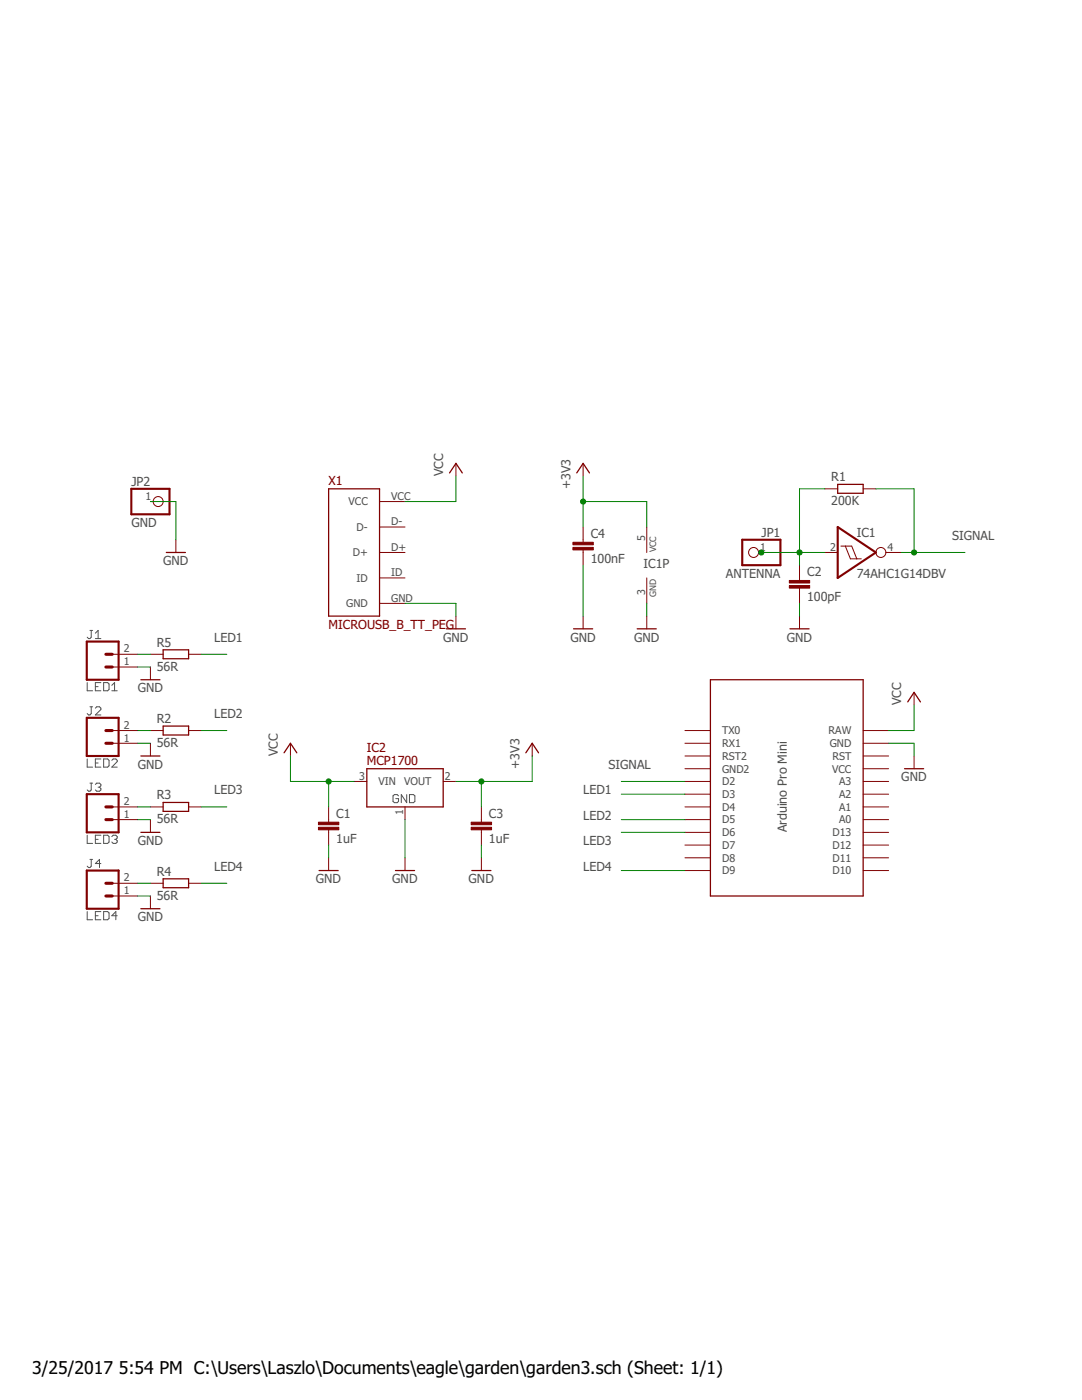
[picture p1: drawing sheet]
<svg xmlns="http://www.w3.org/2000/svg" width="216mm" height="279mm" viewBox="0 0 216 279" stroke-linecap="round" stroke-linejoin="round" font-family="sans-serif">
<g fill="none" stroke="#505050" stroke-width=".2">
<path d="M17.4 136.2v1.7h1.1M17.9 125.8h.6M18.2 125.8v1.4l-.3 .2h-.2l-.3-.2M19 137h.6M19 127.4h1.1M19 126.4l.6-.6v1.6M20.1 136.2h-1.1v1.7h1.1M20.7 136.2h.8l.3 .3v1.1l-.3 .3h-.8zM22.3 137.9h1.1M22.3 136.8l.6-.6v1.7M17.4 151.5v1.6h1.1M17.9 141.1h.6"/>
<path d="M17.9 156.3h.6M18.2 141.1v1.3l-.3 .3h-.2l-.3-.3M18.2 156.3v1.3l-.3 .3h-.2l-.3-.3M19 152.3h.6M19 141.3l.3-.2h.6l.2 .2v.3l-1.1 1.1h1.1M19 156.5l.3-.2h.6l.2 .2v.3l-.2 .3M19.6 157.1h.3M19.9 157.1l.2 .3v.2l-.2 .3h-.6l-.3-.3M20.1 151.5h-1.1v1.6h1.1M20.7 151.5h.8l.3 .2v1.1l-.3 .3h-.8zM22.3 151.7l.3-.2h.5l.3 .2v.3l-1.1 1.1h1.1M79.5 158.8l-.3-.2h-.5l-.3 .2v1.1l.3 .3h.5l.3-.3v-.5h-.5"/>
<path d="M81.2 158.6v1.6l-1.1-1.6v1.6M81.7 158.6h.8l.3 .2v1.1l-.3 .3h-.8zM17.4 166.7v1.6h1.1M17.9 171.5h.6M18.2 171.5v1.4l-.3 .2h-.2l-.3-.2M19 167.5h.6M20.1 166.7h-1.1v1.6h1.1M20.1 172.3h-1.1l.9-.8v1.6M20.7 166.7h.8l.3 .3v1l-.3 .3h-.8zM22.3 167l.3-.3h.5l.3 .3v.2l-.3 .3M22.9 167.5h.2M23.1 167.5l.3 .3v.2l-.3 .3h-.5l-.3-.3"/>
<path d="M17.4 181.9v1.7h1.1M19 182.8h.6M20.1 181.9h-1.1v1.7h1.1M20.7 181.9h.8l.3 .3v1.1l-.3 .3h-.8zM23.4 182.8h-1.1l.8-.9v1.7"/>
</g>
<g fill="none" stroke="#800000" stroke-width=".2">
<path d="M91 92.5v2.5M116.4 92.5v2.5M164.6 97.6h2.6M172.2 97.6h2.6M30 100.1h.6M35.1 107.7v2.6M75.7 110.3h5.1M75.7 100.1h5.1M75.7 105.2h5.1M75.7 115.3h5.1M116.4 105.2v3M116.4 109.7v3.1"/>
<path d="M129.1 105.2v5.1M129.1 115.3v5.1M151.4 110.3h.5M159.5 112.8v3M159.5 117.4v3M164.6 110.3h2.6M167.8 109h2.1l1.1 2.5M168.7 109l1 2.5h2.2M176.7 110.3h3.2M22.4 130.6h5.1M22.4 133.1h5.1M30 133.1v2.6"/>
<path d="M30 130.6h2.6M37.6 130.6h2.6M75.7 120.4h5.1M91 123v2.5M116.4 123v2.5M129.1 123v2.5M159.5 123v2.5M182.4 138.2v2.5M22.4 145.8h5.1M22.4 148.3h5.1M30 145.8h2.6M30 148.3v2.6"/>
<path d="M37.6 145.8h2.6M58 148.3v2.6M70.7 156h2.5M88.4 156h2.6M106.2 148.3v2.6M136.7 156h5.1M136.7 145.8h5.1M136.7 148.3h5.1M136.7 150.9h5.1M136.7 153.4h5.1M136.7 158.5h5.1M172.2 156h5.1"/>
<path d="M172.2 145.8h5.1M172.2 148.3h5.1M172.2 150.9h5.1M172.2 153.4h5.1M172.2 158.5h5.1M182.4 150.9v2.5M22.4 161h5.1M22.4 163.6h5.1M22.4 176.3h5.1M22.4 178.8h5.1M30 161h2.6M30 163.6v2.5"/>
<path d="M30 178.8v2.6M30 176.3h2.6M37.6 161h2.6M37.6 176.3h2.6M65.6 161v3.1M65.6 165.6v3.1M65.6 171.2v2.5M80.8 161v2.6M80.8 171.2v2.5M96.1 161v3.1M96.1 165.6v3.1M96.1 171.2v2.5"/>
<path d="M136.7 161h5.1M136.7 163.6h5.1M136.7 166.1h5.1M136.7 168.7h5.1M136.7 171.2h5.1M136.7 173.7h5.1M172.2 161h5.1M172.2 163.6h5.1M172.2 166.1h5.1M172.2 168.7h5.1M172.2 171.2h5.1M172.2 173.7h5.1"/>
<circle cx="31.6" cy="100.1" r=".99"/>
<circle cx="150.4" cy="110.3" r=".99"/>
<circle cx="175.8" cy="110.3" r=".99"/>
</g>
<g fill="#800000" stroke="#800000" stroke-width=".2">
<path d="M63.5 165.1h4.1v.5h-4.1z"/>
<path d="M63.5 164.1h4.1v.5h-4.1z"/>
<path d="M157.5 116.9h4.1v.5h-4.1z"/>
<path d="M157.5 115.8h4.1v.6h-4.1z"/>
<path d="M94 165.1h4.1v.5h-4.1z"/>
<path d="M94 164.1h4.1v.5h-4.1z"/>
<path d="M114.3 109.2h4.1v.5h-4.1z"/>
<path d="M114.3 108.2h4.1v.5h-4.1z"/>
</g>
<path d="M26.2 97.6h7.6v5h-7.6zM148.1 107.7h7.6v5.1h-7.6zM167.2 105.2l7.6 5.1-7.6 5zM17.3 128h6.4v7.7h-6.4zM17.3 143.3h6.4v7.6h-6.4zM17.3 158.5h6.4v7.6h-6.4zM17.3 173.7h6.4v7.7h-6.4z" fill="none" stroke="#800000" stroke-width=".42"/>
<g fill="none" stroke="#800000" stroke-width=".25">
<path d="M65.6 97.6h10.1v25.4h-10.1zM89.7 94.4l1.3-1.9 1.2 1.9M115.1 94.4l1.3-1.9 1.2 1.9M167.2 96.7h5v1.7h-5zM33.2 110.3h3.8M28.1 135.7h3.8M32.6 129.7h5v1.8h-5zM89.1 125.5h3.8M114.4 125.5h3.9M127.1 125.5h3.9M141.8 135.7h30.4v43.1h-30.4zM157.6 125.5h3.8"/>
<path d="M28.1 150.9h3.8M32.6 144.9h5v1.8h-5zM56.7 150.2l1.3-1.9 1.2 1.9M73.2 153.4h15.2v7.6h-15.2zM104.9 150.2l1.3-1.9 1.3 1.9M180.5 153.4h3.8M181.1 140.1l1.3-1.9 1.3 1.9M28.1 166.1h3.8M32.6 160.1h5v1.8h-5zM32.6 175.4h5v1.8h-5zM63.7 173.7h3.8M78.9 173.7h3.8"/>
<path d="M94.1 173.7h3.9M28.1 181.4h3.8"/>
</g>
<path d="M21.1 130.6h1.3M21.1 133.1h1.3M21.1 145.8h1.3M21.1 148.3h1.3M21.1 161h1.3M21.1 163.6h1.3M21.1 176.3h1.3M21.1 178.8h1.3" fill="none" stroke="#800000" stroke-width=".61"/>
<g fill="none" stroke="#008000" stroke-width=".2">
<path d="M91 95v5.1h-10.2M116.4 95v10.2M164.6 97.6h-5.1v15.2M174.8 97.6h7.6v12.7M30 100.1h5.1v7.6M116.4 100.1h12.7v5.1M116.4 112.8v10.2M151.9 110.3h12.7M179.9 110.3h12.7M27.5 133.1h2.5M27.5 130.6h2.5M40.2 130.6h5.1"/>
<path d="M80.8 120.4h10.2v2.6M129.1 120.4v2.6M159.5 120.4v2.6M27.5 148.3h2.5M27.5 145.8h2.5M40.2 145.8h5.1M58 150.9v5.1h12.7M65.6 156v5M96.1 156v5M106.2 150.9v5.1h-15.2M124 156h12.7M124 158.5h12.7"/>
<path d="M177.3 148.3h5.1v2.6M182.4 140.7v5.1h-5.1M27.5 163.6h2.5M27.5 178.8h2.5M27.5 161h2.5M27.5 176.3h2.5M40.2 161h5.1M40.2 176.3h5.1M65.6 168.7v2.5M80.8 163.6v7.6M96.1 168.7v2.5M124 163.6h12.7"/>
<path d="M124 166.1h12.7M124 173.7h12.7"/>
</g>
<g fill="#008000" stroke="#008000" stroke-width=".2">
<circle cx="159.5" cy="110.3" r=".51"/>
<circle cx="151.9" cy="110.3" r=".51"/>
<circle cx="182.4" cy="110.3" r=".51"/>
<circle cx="65.6" cy="156" r=".51"/>
<circle cx="96.1" cy="156" r=".51"/>
<circle cx="116.4" cy="100.1" r=".51"/>
</g>
<g font-size="3.5">
<text x="6.4" y="274.2">3/25/2017</text>
<text x="23.7" y="274.2">5:54 PM C:\Users\Laszlo\Documents\eagle\garden\garden3.sch (Sheet: 1/1)</text>
</g>
<g font-size="2.5" fill="#505050">
<text x="88.4" y="95" transform="rotate(-90 88.4 95)">VCC</text>
<text x="26.2" y="96.9">JP2</text>
<text x="113.8" y="97.6" transform="rotate(-90 113.8 97.6)">+3V3</text>
<text x="165.9" y="100.9">200K</text>
<text x="165.9" y="96.1">R1</text>
<text x="26.2" y="105.2">GND</text>
<text x="117.9" y="107.3">C4</text>
<text x="152" y="107.1">JP1</text>
<text x="171" y="107.1">IC1</text>
<text x="190" y="107.7">SIGNAL</text>
<text x="32.6" y="112.8">GND</text>
<text x="117.9" y="112.4">100nF</text>
<text x="128.4" y="113.4">IC1P</text>
<text x="144.8" y="115.3">ANTENNA</text>
<text x="161.1" y="115">C2</text>
<text x="171" y="115.3">74AHC1G14DBV</text>
<text x="161.1" y="120">100pF</text>
<text x="31.3" y="129.1">R5</text>
<text x="42.7" y="128">LED1</text>
<text x="88.4" y="128">GND</text>
<text x="113.8" y="128">GND</text>
<text x="126.5" y="128">GND</text>
<text x="157" y="128">GND</text>
<text x="31.3" y="133.9">56R</text>
<text x="27.5" y="138.2">GND</text>
<text x="42.7" y="143.3">LED2</text>
<text x="179.8" y="140.7" transform="rotate(-90 179.8 140.7)">VCC</text>
<text x="31.3" y="149.1">56R</text>
<text x="31.3" y="144.3">R2</text>
<text x="27.5" y="153.4">GND</text>
<text x="55.4" y="150.9" transform="rotate(-90 55.4 150.9)">VCC</text>
<text x="103.7" y="153.4" transform="rotate(-90 103.7 153.4)">+3V3</text>
<text x="121.4" y="153.4">SIGNAL</text>
<text x="179.8" y="156">GND</text>
<text x="31.3" y="159.5">R3</text>
<text x="42.7" y="158.5">LED3</text>
<text x="116.4" y="158.5">LED1</text>
<text x="31.3" y="164.3">56R</text>
<text x="67.1" y="163.2">C1</text>
<text x="97.6" y="163.2">C3</text>
<text x="116.4" y="163.6">LED2</text>
<text x="157" y="166.1" transform="rotate(-90 157 166.1)">Arduino Pro Mini</text>
<text x="27.5" y="168.7">GND</text>
<text x="42.7" y="173.7">LED4</text>
<text x="67.1" y="168.3">1uF</text>
<text x="97.6" y="168.3">1uF</text>
<text x="116.4" y="168.7">LED3</text>
<text x="116.4" y="173.7">LED4</text>
<text x="31.3" y="179.6">56R</text>
<text x="31.3" y="174.8">R4</text>
<text x="63" y="176.3">GND</text>
<text x="78.3" y="176.3">GND</text>
<text x="93.5" y="176.3">GND</text>
<text x="27.5" y="183.9">GND</text>
</g>
<g font-size="2.5" fill="#800000">
<text x="65.6" y="96.8">X1</text>
<text x="65.6" y="125.5">MICROUSB_B_TT_PEG</text>
<text x="73.2" y="150.1">IC2</text>
<text x="73.2" y="152.7">MCP1700</text>
</g>
<g font-size="2.1" fill="#505050">
<text x="29.1" y="99.7">1</text>
<text x="69.5" y="100.9">VCC</text>
<text x="78.1" y="99.7">VCC</text>
<text x="71.2" y="105.9">D-</text>
<text x="78.1" y="104.8">D-</text>
<text x="128.7" y="107.9" transform="rotate(-90 128.7 107.9)">5</text>
<text x="70.4" y="111">D+</text>
<text x="78.1" y="109.9">D+</text>
<text x="151.7" y="109.9">1</text>
<text x="165.6" y="109.9">2</text>
<text x="177.1" y="109.9">4</text>
<text x="71.1" y="116.1">ID</text>
<text x="78.1" y="115">ID</text>
<text x="128.7" y="118.8" transform="rotate(-90 128.7 118.8)">3</text>
<text x="69.1" y="121.2">GND</text>
<text x="78.1" y="120.1">GND</text>
<text x="24.7" y="130.2">2</text>
<text x="24.7" y="132.8">1</text>
<text x="24.7" y="148">1</text>
<text x="24.7" y="145.4">2</text>
<text x="144.1" y="146.6">TX0</text>
<text x="144.1" y="149.1">RX1</text>
<text x="165.3" y="146.6">RAW</text>
<text x="165.6" y="149.1">GND</text>
<text x="71.7" y="155.6">3</text>
<text x="88.8" y="155.6">2</text>
<text x="144.1" y="151.6">RST2</text>
<text x="144.1" y="154.2">GND2</text>
<text x="166" y="154.2">VCC</text>
<text x="166.1" y="151.6">RST</text>
<text x="24.7" y="160.7">2</text>
<text x="75.5" y="156.7">VIN</text>
<text x="80.7" y="156.7">VOUT</text>
<text x="144.1" y="156.7">D2</text>
<text x="144.1" y="159.3">D3</text>
<text x="144.1" y="161.8">D4</text>
<text x="167.4" y="156.7">A3</text>
<text x="167.4" y="159.3">A2</text>
<text x="167.4" y="161.8">A1</text>
<text x="24.7" y="163.2">1</text>
<text x="80.5" y="162.6" transform="rotate(-90 80.5 162.6)">1</text>
<text x="144.1" y="164.3">D5</text>
<text x="144.1" y="166.9">D6</text>
<text x="166.1" y="166.9">D13</text>
<text x="167.4" y="164.3">A0</text>
<text x="144.1" y="169.4">D7</text>
<text x="144.1" y="172">D8</text>
<text x="166.1" y="169.4">D12</text>
<text x="166.1" y="172">D11</text>
<text x="24.7" y="178.5">1</text>
<text x="24.7" y="175.9">2</text>
<text x="144.1" y="174.5">D9</text>
<text x="166.1" y="174.5">D10</text>
</g>
<g font-size="1.8" fill="#505050">
<text x="131" y="110.3" transform="rotate(-90 131 110.3)">VCC</text>
<text x="131" y="119.1" transform="rotate(-90 131 119.1)">GND</text>
</g>
</svg>
